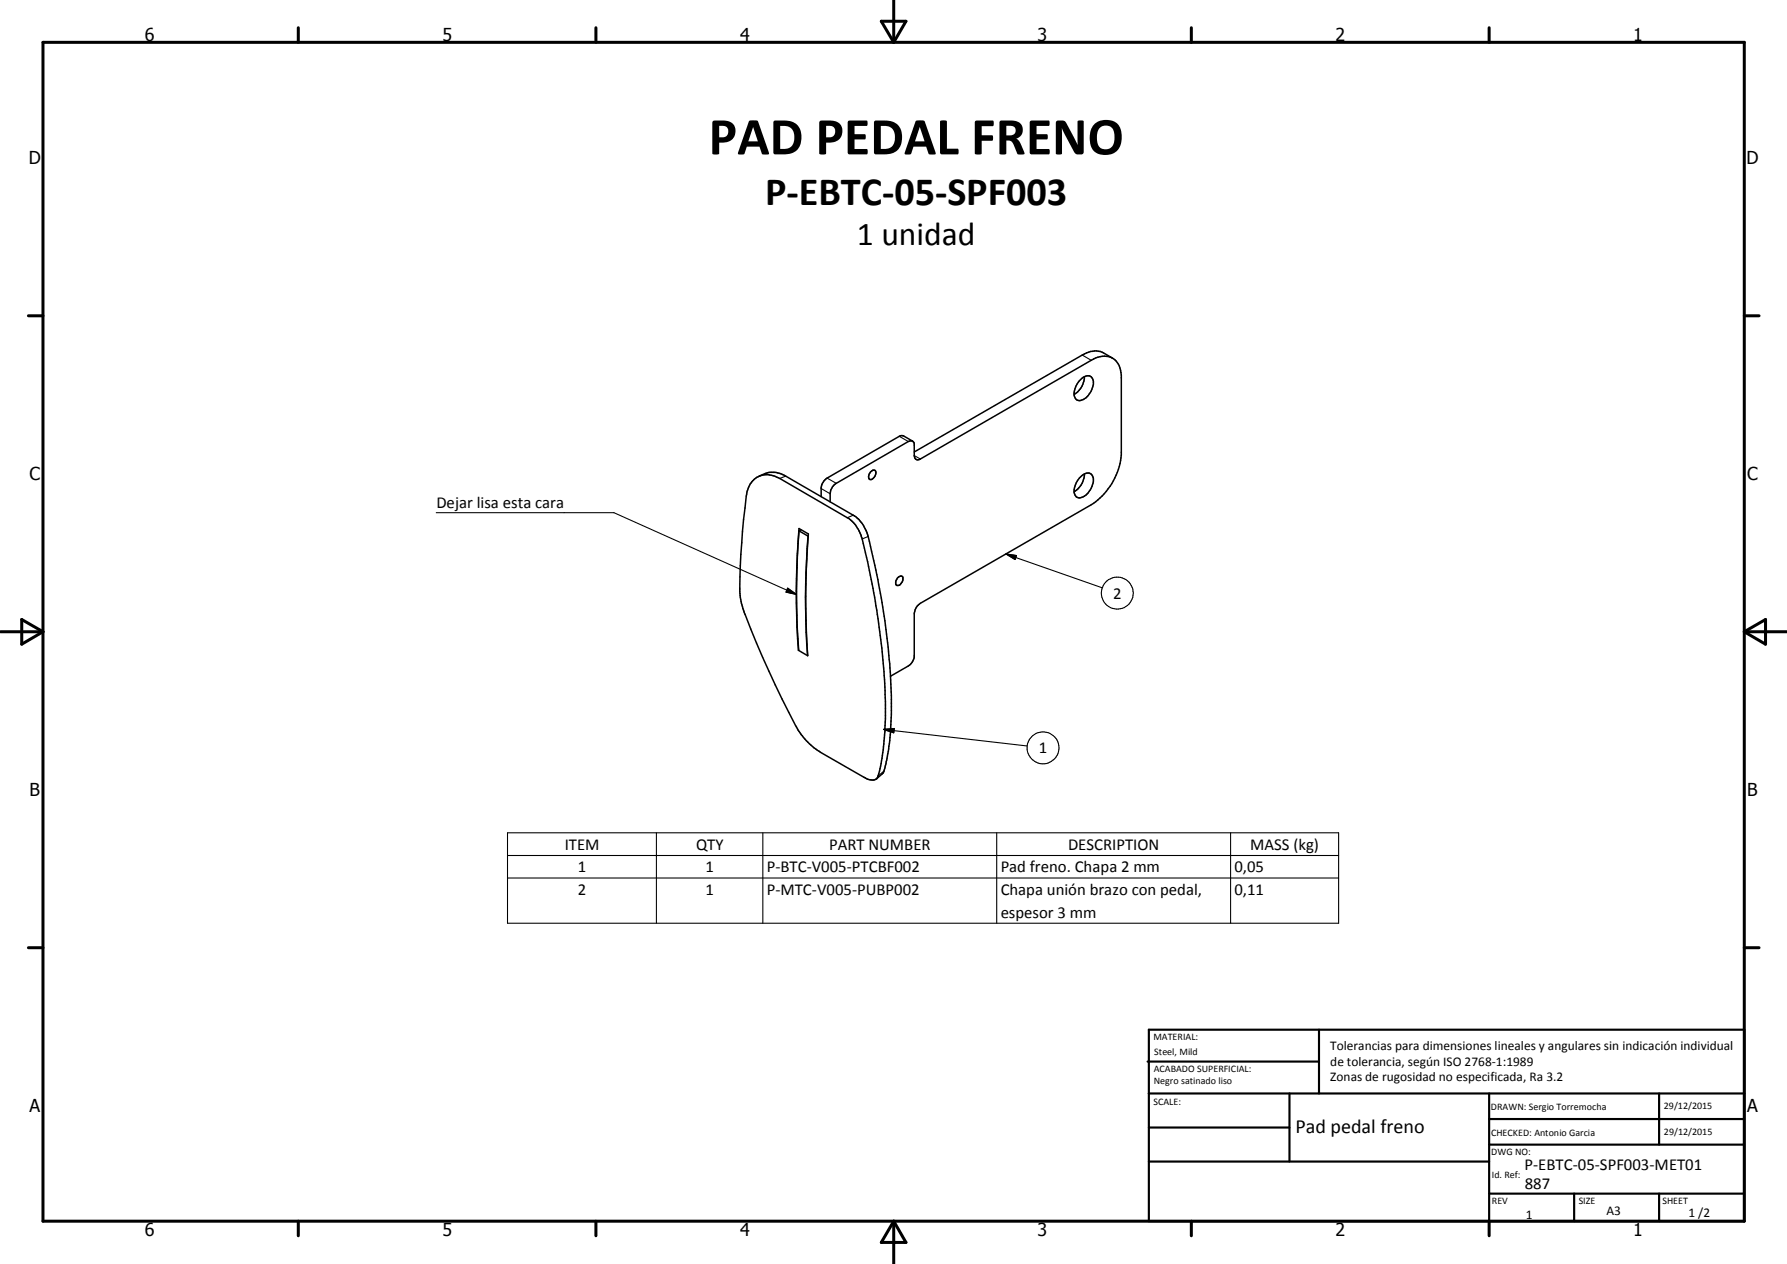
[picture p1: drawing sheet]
<svg xmlns="http://www.w3.org/2000/svg" width="420mm" height="297mm" viewBox="0 0 420 297" stroke-linecap="round" stroke-linejoin="round" font-family="sans-serif">
<g fill="none" stroke="#000" stroke-width=".35">
<path d="M253.8 89.5a2.14 2.14 0 0 1 2.8-.9l.1 .2a3.8 3.8 0 0 1-.8 4.2 2.27 2.27 0 0 1-2.8 .9 3.2 3.2 0 0 1 .4-4.1zM255 88.5a4.8 4.8 0 0 1-2.5 4.2M261.6 84.2l-2.2-1.3a4.9 4.9 0 0 0-4.9 .5l-39.5 22.8M176.9 113a4.9 4.9 0 0 1 6.4-.6l15.9 9.3a8.6 8.6 0 0 1 3.4 4.7l.4 1.4a186.6 186.6 0 0 1 3.6 18.6l1.2 11.5 .4 6.9v4.1a56.3 56.3 0 0 1-1.9 13.9 2.43 2.43 0 0 1-3.2-.1l-10.2-5.9a16.3 16.3 0 0 1-5.8-6.3 207.1 207.1 0 0 1-12.5-27.9l-.5-2.2a148.5 148.5 0 0 1 1.7-25.3l.5-1.3zM178.5 111.9l2.5-.9h1.5l1.3 .4 16.8 9.7a8.6 8.6 0 0 1 3.8 6.2 174.8 174.8 0 0 1 5.2 36.2v4.3a48.4 48.4 0 0 1-1.9 13.8l-1.6 1.4M195.2 117.9a4.6 4.6 0 0 1 .3-3.1l.6-.8 .5-.4 17-9.8 .9-.2 .4 .5 .1 3a.88 .88 0 0 0 .4 .9 .88 .88 0 0 0 1-.1l40.2-23.2a4.3 4.3 0 0 1 6.4 .9l.3 .9 .3 1.6v18.9a15.7 15.7 0 0 1-7 11.6l-40.2 23.2a3.2 3.2 0 0 0-1.4 2.4v10.1a3.1 3.1 0 0 1-1.4 2.2l-4.2 2.4M204.7 110.9a.77 .77 0 0 1 1.1-.3 1.56 1.56 0 0 1-1.3 2.1 1.16 1.16 0 0 1 .2-1.8zM214.6 103.7l-2.1-1.3h-.6l-.5 .1-16.9 9.9-.8 .6-.5 .9-.1 .6v2.2M253.8 112.4a2.14 2.14 0 0 1 2.8-1l.1 .2a3.8 3.8 0 0 1-.8 4.2 2.27 2.27 0 0 1-2.8 1 3.2 3.2 0 0 1 .4-4.1zM255 111.4a5 5 0 0 1-2.5 4.2M187.5 130.1l-.3 8.7 .2 8.5 .3 5.5M187.9 124.8l-.2 2.9"/>
<path d="M187.9 124.8l2.1 1.2M188.4 124.5l-.5 .3M189.5 137.2l-.1 5.7 .5 11.2-2.2-1.3M190 126h.1M190 126l-.5 8.7M211 135.8a.74 .74 0 0 1 1.3-.1 1.65 1.65 0 0 1-1.4 1.9 1.29 1.29 0 0 1 .1-1.8zM187.8 152.8a186.6 186.6 0 0 1 .1-28.6l2.2 1.3a176.8 176.8 0 0 0-.2 28.6M187.8 152.8h-.1M206.4 182.5h.1M206.4 182.4h.1"/>
</g>
<g fill="none" stroke="#000" stroke-width=".25">
<path d="M254.5 83.4l2.1 1.3M184.7 111.9l-1.4 .5M193.1 114.8l2.1 1.2M194.5 112.4l2.1 1.2M211.4 102.5l2.2 1.3M215 107.1l1.4 .8M102.6 120.5h41.7l43 19.2M185.2 138.2l2.1 1.5-2.5-.6zM200.6 121.1l-1.4 .6M204.1 126.1l-1.4 .6M236.5 130.2l2.5 .4-.3 .9zM236.5 130.2l22.7 7.9"/>
<path d="M207.7 171.4l2.6-.2-.2 1zM207.7 171.4l33.8 3.9M119.3 195.7h195.4v21.3h-195.4zM154.3 195.7v21.3M179.4 195.7v21.3M207.8 181.2l-1.4 1.2M234.3 195.7v21.3M289.3 195.7v21.3M119.3 201h195.4M119.3 206.3h195.4"/>
<circle cx="262.7" cy="139.4" r="3.8"/>
<circle cx="245.2" cy="175.8" r="3.8"/>
</g>
<g fill="none" stroke="#000" stroke-width=".71">
<path d="M10.1 9.9h400v277.1h-400zM70.1 6.5v3.4M140.1 6.5v3.4M207.2 5h5.8l-2.9 4.9zM210.1 0v9.9M280.1 6.5v3.4M350.1 6.5v3.4M6.7 74.2h3.4M410.1 74.2h3.5M.1 148.5h10M5.1 145.6l5 2.9-5 2.9zM410.1 148.5h10"/>
<path d="M410.1 148.5l5-2.9v5.8zM6.7 222.7h3.4M410.1 222.7h3.5M70.1 287v3.4M140.1 287v3.4M210.1 287v10M210.1 287l2.9 5h-5.8zM280.1 287v3.4M350.1 287v3.4"/>
</g>
<g fill="none" stroke="#000" stroke-width=".51">
<path d="M269.8 249.5h40.3M270.1 242h140v45h-140zM270.1 257h140M303.2 257v16M310.1 242v15M350.1 257v30M390.1 257v12M270.1 265h33.1M270.1 273h80M350.1 269h60M350.1 263h60M350.1 280.5h60"/>
<path d="M370.1 280.5v6.5M390.1 280.5v6.5"/>
</g>
<path d="M185.2 138.2l2.1 1.5-2.5-.6zM236.5 130.2l2.5 .4-.3 .9zM207.7 171.4l2.6-.2-.2 1z" fill="#000"/>
<text font-size="12.6" x="166.6" y="36.3">PAD PEDAL FRENO</text>
<text font-size="9.4" x="179.9" y="48.1">P-EBTC-05-SPF003</text>
<text font-size="7.9" x="201.5" y="57.6">1 unidad</text>
<text font-size="4.7" x="304.6" y="266.2">Pad pedal freno</text>
<g font-size="4.2">
<text x="34" y="9.6">6</text>
<text x="104" y="9.6">5</text>
<text x="174" y="9.6">4</text>
<text x="244" y="9.6">3</text>
<text x="314" y="9.6">2</text>
<text x="384" y="9.6">1</text>
<text x="6.8" y="38.7">D</text>
<text x="410.6" y="38.7">D</text>
<text x="7" y="112.9">C</text>
<text x="410.8" y="112.9">C</text>
<text x="7" y="187.1">B</text>
<text x="410.8" y="187.1">B</text>
<text x="7" y="261.4">A</text>
<text x="410.8" y="261.4">A</text>
<text x="34" y="290.4">6</text>
<text x="104" y="290.4">5</text>
<text x="174" y="290.4">4</text>
<text x="244" y="290.4">3</text>
<text x="314" y="290.4">2</text>
<text x="384" y="290.4">1</text>
</g>
<g font-size="3.9">
<text x="102.6" y="119.5">Dejar lisa esta cara</text>
<text x="261.7" y="140.7">2</text>
<text x="244.3" y="177">1</text>
<text x="132.8" y="199.6">ITEM</text>
<text x="163.6" y="199.6">QTY</text>
<text x="194.9" y="199.6">PART NUMBER</text>
<text x="251.1" y="199.6">DESCRIPTION</text>
<text x="294" y="199.7">MASS (kg)</text>
<text x="135.9" y="204.9">1</text>
<text x="165.9" y="204.9">1</text>
<text x="180.3" y="204.9">P-BTC-V005-PTCBF002</text>
<text x="235.3" y="205">Pad freno. Chapa 2 mm</text>
<text x="290.3" y="204.9">0,05</text>
<text x="135.9" y="210.3">2</text>
<text x="165.9" y="210.2">1</text>
<text x="180.3" y="210.3">P-MTC-V005-PUBP002</text>
<text x="235.3" y="210.4">Chapa unión brazo con pedal,</text>
<text x="235.3" y="215.6">espesor 3 mm</text>
<text x="290.3" y="210.3">0,11</text>
<text x="358.5" y="275">P-EBTC-05-SPF003-MET01</text>
<text x="358.5" y="279.4">887</text>
</g>
<g font-size="3.1">
<text x="312.7" y="246.8">Tolerancias para dimensiones lineales y angulares sin indicación individual</text>
<text x="312.7" y="250.4">de tolerancia, según ISO 2768-1:1989</text>
<text x="312.7" y="254">Zonas de rugosidad no especificada, Ra 3.2</text>
<text x="358.7" y="286.5">1</text>
<text x="377.7" y="285.6">A3</text>
<text x="397" y="285.9">1 /2</text>
</g>
<g font-size="2.4">
<text x="271.2" y="244.4">MATERIAL:</text>
<text x="271.3" y="252">ACABADO SUPERFICIAL:</text>
<text x="271.4" y="247.9">Steel, Mild</text>
<text x="271.3" y="254.6">Negro satinado liso</text>
<text x="271.2" y="259.7">SCALE:</text>
<text x="350.6" y="260.8">DRAWN: Sergio Torremocha</text>
<text x="391.2" y="260.6">29/12/2015</text>
<text x="350.6" y="267">CHECKED: Antonio Garcia</text>
<text x="391.2" y="266.7">29/12/2015</text>
<text x="350.6" y="271.4">DWG NO:</text>
<text x="350.8" y="276.9">Id. Ref:</text>
<text x="350.8" y="282.8">REV</text>
<text x="371.2" y="282.9">SIZE</text>
<text x="390.9" y="282.9">SHEET</text>
</g>
</svg>
